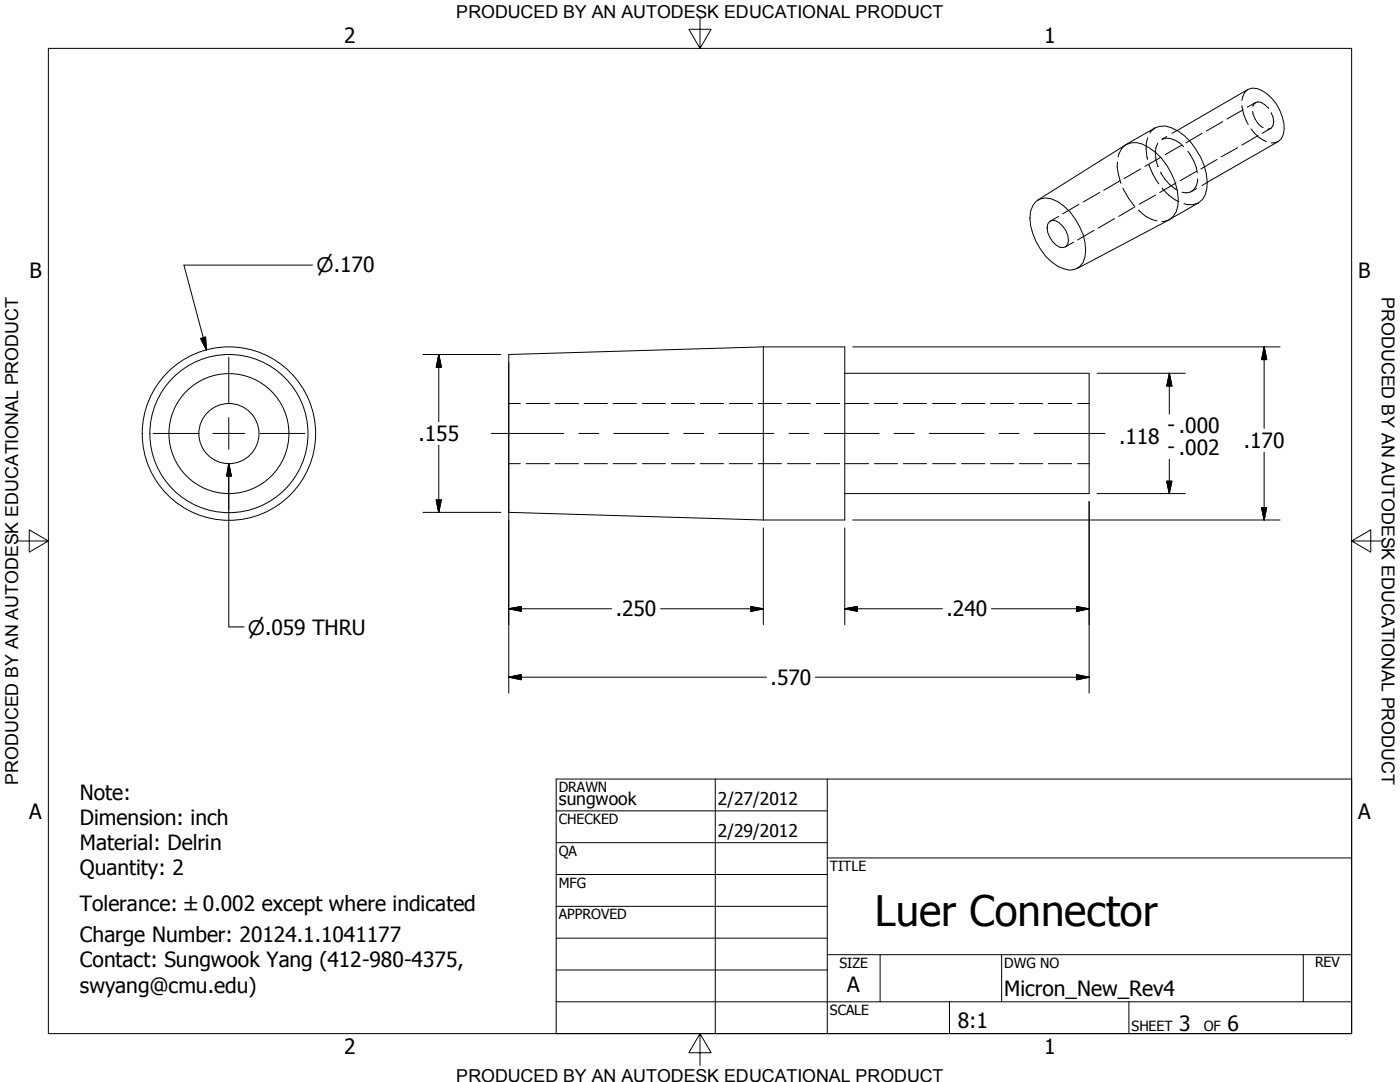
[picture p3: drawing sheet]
<svg xmlns="http://www.w3.org/2000/svg" width="279mm" height="216mm" viewBox="0 0 279 216" stroke-linecap="round" stroke-linejoin="round" font-family="sans-serif">
<!-- layer: Hatch (ANSI) -->
<g fill="none" stroke="#000" stroke-width=".2">
<path d="M207.1 39.9l17.6-11a4.2 4.2 0 0 1 4.6 .6 13.1 13.1 0 0 1 5.8 11.5l-.3 1.2-.7 1-.8 .7-18.4 9.7M224.7 28.8l5.8-3.3a4.4 4.4 0 0 1 4.6 .7 13 13 0 0 1 5.8 11.4l-.4 1.3-.5 .9-.9 .7-5.7 3.3M234.9 26l14.1-8.2a3.5 3.5 0 0 1 3.8 .9 9.3 9.3 0 0 1 3.5 7.1l-.2 1.1-.4 .8-.6 .6-14.2 8.1M206.8 40.2a3.6 3.6 0 0 1 4.3 .1 12.5 12.5 0 0 1 5.6 9.6 3.4 3.4 0 0 1-3.1 4 8 8 0 0 1-6-4.2 11.2 11.2 0 0 1-1.9-7.5l.4-1.2zM209.5 44.2l.6-.3a3.8 3.8 0 0 1 3 3.1l.1 .9-.1 .8a1.42 1.42 0 0 1-2.3 .2 4.5 4.5 0 0 1-1.7-4.2zM152.3 69.2l-50.8 1.5v31.5l50.8 1.6M152.3 69.2v34.6M152.3 69.2h16.3v34.6h-16.3M168.6 74.5h48.8v24h-48.8"/>
<circle cx="45.7" cy="86.5" r="6"/>
<circle cx="45.7" cy="86.5" r="15.8"/>
<circle cx="45.7" cy="86.5" r="17.3"/>
</g>
<!-- layer: Hidden (ANSI) -->
<g fill="none" stroke="#000" stroke-width=".2">
<path d="M249 17.8l-.6 .6-.6 1.7M219.5 38.4l-3.3 1.9M223 32.3a10.8 10.8 0 0 0 .7 4.3M223.5 36.1l-3.2 1.9M224.1 37.5l1.1 2.1 1.2 1.5M224.7 28.9l-.8 .7-.6 1-.2 .7M227.6 33.7l-3.3 1.9M229 27.5a7.4 7.4 0 0 0 0 4.3M229.3 32.8a12.9 12.9 0 0 0 2 3.9M230.5 25.5l-1 1M230.6 38.9l-3.3 1.9M231.1 28.6a5.3 5.3 0 0 0 0 4.7"/>
<path d="M231.6 34.4a8.6 8.6 0 0 0 3.2 3.5M231.7 31.4l-3.2 1.8M232 27.8a3.4 3.4 0 0 1 3.6 .8l.6 .7M232 37.5a8.6 8.6 0 0 0 3.3 2.8M232.9 27.2l-1.1 .6M234.7 36.5l-3.2 1.9M234.9 26l-1 .6M235.8 29l-3.3 1.9M237 30.2a9.1 9.1 0 0 1 2 4.3M238.8 34.2l-3.3 1.9M238.8 37.6l-1 .6M239 35.7a2.41 2.41 0 0 1-3.1 2.7"/>
<path d="M239.9 26.6l-3.2 1.9M240.9 36.4l-1 .6M242.9 31.8l-3.3 1.9M244 24.3l-3.3 1.9M247 29.5l-3.3 1.8M247.8 21.1a9.4 9.4 0 0 0 1.3 3.7M248.1 21.9l-3.2 1.8M249.7 25.7a6.5 6.5 0 0 0 3 2.6M250 22.2a4.4 4.4 0 0 0 2.1 3.3M250.1 21.2l.3-.6 .6-.3a3.3 3.3 0 0 1 2.2 1.4M250.6 20.4l-1.7 1M251.1 27.1l-3.3 1.9"/>
<path d="M253.6 25.7l-1.7 .9M253.7 22.5a2.6 2.6 0 0 1 0 3.1l-.7 .2M255.1 28.3l-.8 .2h-.6M211.3 43.2l-1.7 .9M214.2 48.3l-1.6 1M215.3 40.8l-3.2 1.9M218.3 46l-3.2 1.9M222.4 43.6l-3.3 1.9M226.5 41.3l-3.2 1.9M227.2 41.9a6.5 6.5 0 0 0 3.7 2.2M233.3 43.9l-1.4 .3M239.1 40.5l-1 .3h-1.1l-.7-.2"/>
<path d="M101.5 92.5h2.3M101.5 80.5h2.3M105 92.5h4.7M105 80.5h4.7M110.8 92.5h4.6M110.8 80.5h4.6M116.6 92.5h4.6M116.6 80.5h4.6M122.4 92.5h4.6M122.4 80.5h4.6M128.2 92.5h4.6M128.2 80.5h4.6"/>
<path d="M134 92.5h4.6M134 80.5h4.6M139.8 92.5h4.6M139.8 80.5h4.6M145.5 92.5h4.7M145.5 80.5h4.7M151.3 92.5h4.7M151.3 80.5h4.7M157.2 92.5h4.5M157.2 80.5h4.5M162.9 92.5h4.7M162.9 80.5h4.7"/>
<path d="M168.7 92.5h4.7M168.7 80.5h4.7M174.5 92.5h4.6M174.5 80.5h4.6M180.3 92.5h4.6M180.3 80.5h4.6M186.1 92.5h4.6M186.1 80.5h4.6M191.9 92.5h4.6M191.9 80.5h4.6M197.7 92.5h4.6M197.7 80.5h4.6"/>
<path d="M203.5 92.5h4.6M203.5 80.5h4.6M209.2 92.5h4.7M209.2 80.5h4.7M215.1 92.5h2.3M215.1 80.5h2.3"/>
<circle cx="45.7" cy="86.5" r="12"/>
</g>
<!-- layer: Visible (ANSI) -->
<path d="M9.7 9.7h260v196.5h-260zM139.7 3.3v6.4l-2.2-3.9h4.4l-2.2 3.9M3.3 107.9h6.4l-3.9-2.2v4.5l3.9-2.3M269.7 107.9l3.9 2.3v-4.5l-3.9 2.2h6.4M139.7 206.2l2.2 3.9h-4.4l2.2-3.9v6.4" fill="none" stroke="#000" stroke-width=".2"/>
<!-- layer: Title (ANSI) -->
<g fill="none" stroke="#000" stroke-width=".2">
<path d="M111 155.4h158.7v50.8h-158.7zM142.7 155.4v50.8M165.1 155.4v50.8M111 161.8h54.1M111 168.1h54.1M111 174.5h54.1M165.1 171.2h104.6M111 180.8h54.1M111 187.2h54.1M111 193.5h54.1M111 199.9h158.7M165.1 190.5h104.6"/>
<path d="M175.6 190.5v9.4M189.5 199.9v6.3M199.9 190.5v9.4M225.3 199.9v6.3M260.1 190.5v9.4"/>
</g>
<!-- layer: Symbol (ANSI) -->
<path d="M45.7 92.5v32.6h3M45.7 92.5l.5 2.5h-1z" fill="none" stroke="#000" stroke-width=".2"/>
<path d="M45.7 92.5l.5 2.5zM45.7 92.5l.5 2.5h-1z" fill="#000" stroke="#000" stroke-width=".2"/>
<!-- layer: Hidden Narrow (ANSI) -->
<g fill="none" stroke="#000" stroke-width=".2">
<path d="M62.4 52.9h-25.7l4.5 16.9M40.1 67.6l.9-.4 .2 2.6zM84.4 70.7h15.5M87.6 70.7v13.4M87.6 70.7l.5 2.6h-1zM101.5 72.3v14.1M170.2 69.2h85.3M218.9 74.5h17.6M233.4 74.5v8.1M233.4 74.5l.5 2.5h-1zM252.3 69.2v16.3M252.3 69.2l.5 2.6h-1z"/>
<path d="M87.1 99.8h1l-.5 2.4zM87.6 88.8v13.4M101.5 86.6v51.7M218.9 98.5h17.6M232.9 96h1l-.5 2.5zM233.4 91.6v6.9M252.3 90.2v13.6M84.4 102.2h15.5M152.3 105.3v19.4M168.6 105.3v19.4M170.2 103.8h85.3M217.4 100.1v38.2"/>
<path d="M251.8 101.3h1l-.5 2.5zM101.5 135.1h51.5M101.5 135.1l2.5-.5v1zM101.5 121.5l2.5-.5v1zM101.5 121.5h20.5M131.8 121.5h20.5M149.9 121l2.4 .5-2.4 .5zM162.7 135.1h54.7M168.6 121.5h19.5M168.6 121.5l2.5-.5v1zM197.9 121.5h19.5M214.9 134.6l2.5 .5-2.5 .5z"/>
<path d="M214.9 121l2.5 .5-2.5 .5z"/>
</g>
<g fill="#000" stroke="#000" stroke-width=".2">
<path d="M40.1 67.6l1.1 2.2zM40.1 67.6l.9-.4 .2 2.6zM87.6 70.7l.5 2.6zM87.6 70.7l.5 2.6h-1zM233.4 74.5l.5 2.5zM233.4 74.5l.5 2.5h-1zM252.3 69.2l.5 2.6zM252.3 69.2l.5 2.6h-1zM87.1 99.8l.5 2.4zM87.1 99.8h1l-.5 2.4zM232.9 96l.5 2.5zM232.9 96h1l-.5 2.5z"/>
<path d="M251.8 101.3l.5 2.5zM251.8 101.3h1l-.5 2.5zM101.5 135.1l2.5-.5zM101.5 135.1l2.5-.5v1zM101.5 121.5l2.5-.5zM101.5 121.5l2.5-.5v1zM149.9 122l2.4-.5zM149.9 121l2.4 .5-2.4 .5zM168.6 121.5l2.5-.5zM168.6 121.5l2.5-.5v1zM214.9 135.6l2.5-.5zM214.9 134.6l2.5 .5-2.5 .5z"/>
<path d="M214.9 122l2.5-.5zM214.9 121l2.5 .5-2.5 .5z"/>
</g>
<!-- layer: Border (ANSI) -->
<path d="M98 86.5h14.5M115.5 86.5h4M122.5 86.5h11M136.5 86.5h4M143.4 86.5h11M157.5 86.5h3.9M164.5 86.5h11M178.4 86.5h4M185.4 86.5h11M199.4 86.5h4M206.4 86.5h14.1" fill="none" stroke="#000" stroke-width=".2"/>
<!-- layer: Visible Narrow (ANSI) -->
<path d="M45.7 71.3v9M30.5 86.5h9M42.5 86.5h6.3M45.7 83.3v6.4M45.7 92.6v9.1M51.9 86.5h8.9" fill="none" stroke="#000" stroke-width=".2"/>
<text font-size="8.4" x="174.6" y="184.8">Luer Connector</text>
<g font-size="4.2">
<text x="68.7" y="8.6">2</text>
<text x="208.4" y="8.6">1</text>
<text x="5.9" y="55.5">B</text>
<text x="271.1" y="55.5">B</text>
<text x="83.5" y="88">.155</text>
<text x="223.3" y="88.6">.118</text>
<text x="233" y="86.3">- .000</text>
<text x="248.2" y="89.3">.170</text>
<text x="233" y="90.6">- .002</text>
<text x="122.9" y="123">.250</text>
<text x="188.9" y="123">.240</text>
<text x="153.8" y="136.7">.570</text>
<text x="15.9" y="159.6">Note:</text>
<text x="5.8" y="163.4">A</text>
<text x="15.9" y="164.7">Dimension: inch</text>
<text x="271" y="163.4">A</text>
<text x="15.9" y="169.7">Material: Delrin</text>
<text x="15.9" y="174.7">Quantity: 2</text>
<text x="15.9" y="181.7">Tolerance: ±0.002 except where indicated</text>
<text x="15.9" y="188">Charge Number: 20124.1.1041177</text>
<text x="15.9" y="193">Contact: Sungwook Yang (412-980-4375,</text>
<text x="169.1" y="198">A</text>
<text x="15.9" y="198.1">swyang@cmu.edu)</text>
<text x="200.4" y="198.8">Micron_New_Rev4</text>
<text x="191.1" y="205.1">8:1</text>
<text x="235.3" y="205.7">3</text>
<text x="245" y="205.7">6</text>
<text x="68.7" y="210.3">2</text>
<text x="208.4" y="210.3">1</text>
</g>
<g font-size="4">
<text x="63.2" y="54.4">⌀.170</text>
<text x="49.5" y="126.6">⌀.059 THRU</text>
</g>
<g font-size="3.6">
<text x="91.1" y="3.6">PRODUCED BY AN AUTODESK EDUCATIONAL PRODUCT</text>
<text x="275.8" y="59.3" transform="rotate(90 275.8 59.3)">PRODUCED BY AN AUTODESK EDUCATIONAL PRODUCT</text>
<text x="3.6" y="156.6" transform="rotate(-90 3.6 156.6)">PRODUCED BY AN AUTODESK EDUCATIONAL PRODUCT</text>
<text x="91.1" y="215.9">PRODUCED BY AN AUTODESK EDUCATIONAL PRODUCT</text>
</g>
<g font-size="3.5">
<text x="111.5" y="160.6">sungwook</text>
<text x="143.3" y="160.7">2/27/2012</text>
<text x="143.3" y="167.1">2/29/2012</text>
</g>
<g font-size="2.8">
<text x="111.5" y="158">DRAWN</text>
<text x="111.5" y="164.4">CHECKED</text>
<text x="111.5" y="170.8">QA</text>
<text x="165.6" y="173.7">TITLE</text>
<text x="111.5" y="177.1">MFG</text>
<text x="111.5" y="183.5">APPROVED</text>
<text x="167.5" y="193.1">SIZE</text>
<text x="200.4" y="193.1">DWG NO</text>
<text x="262.4" y="193">REV</text>
<text x="165.6" y="202.5">SCALE</text>
<text x="225.8" y="205.7">SHEET</text>
<text x="240.2" y="205.7">OF</text>
</g>
</svg>
